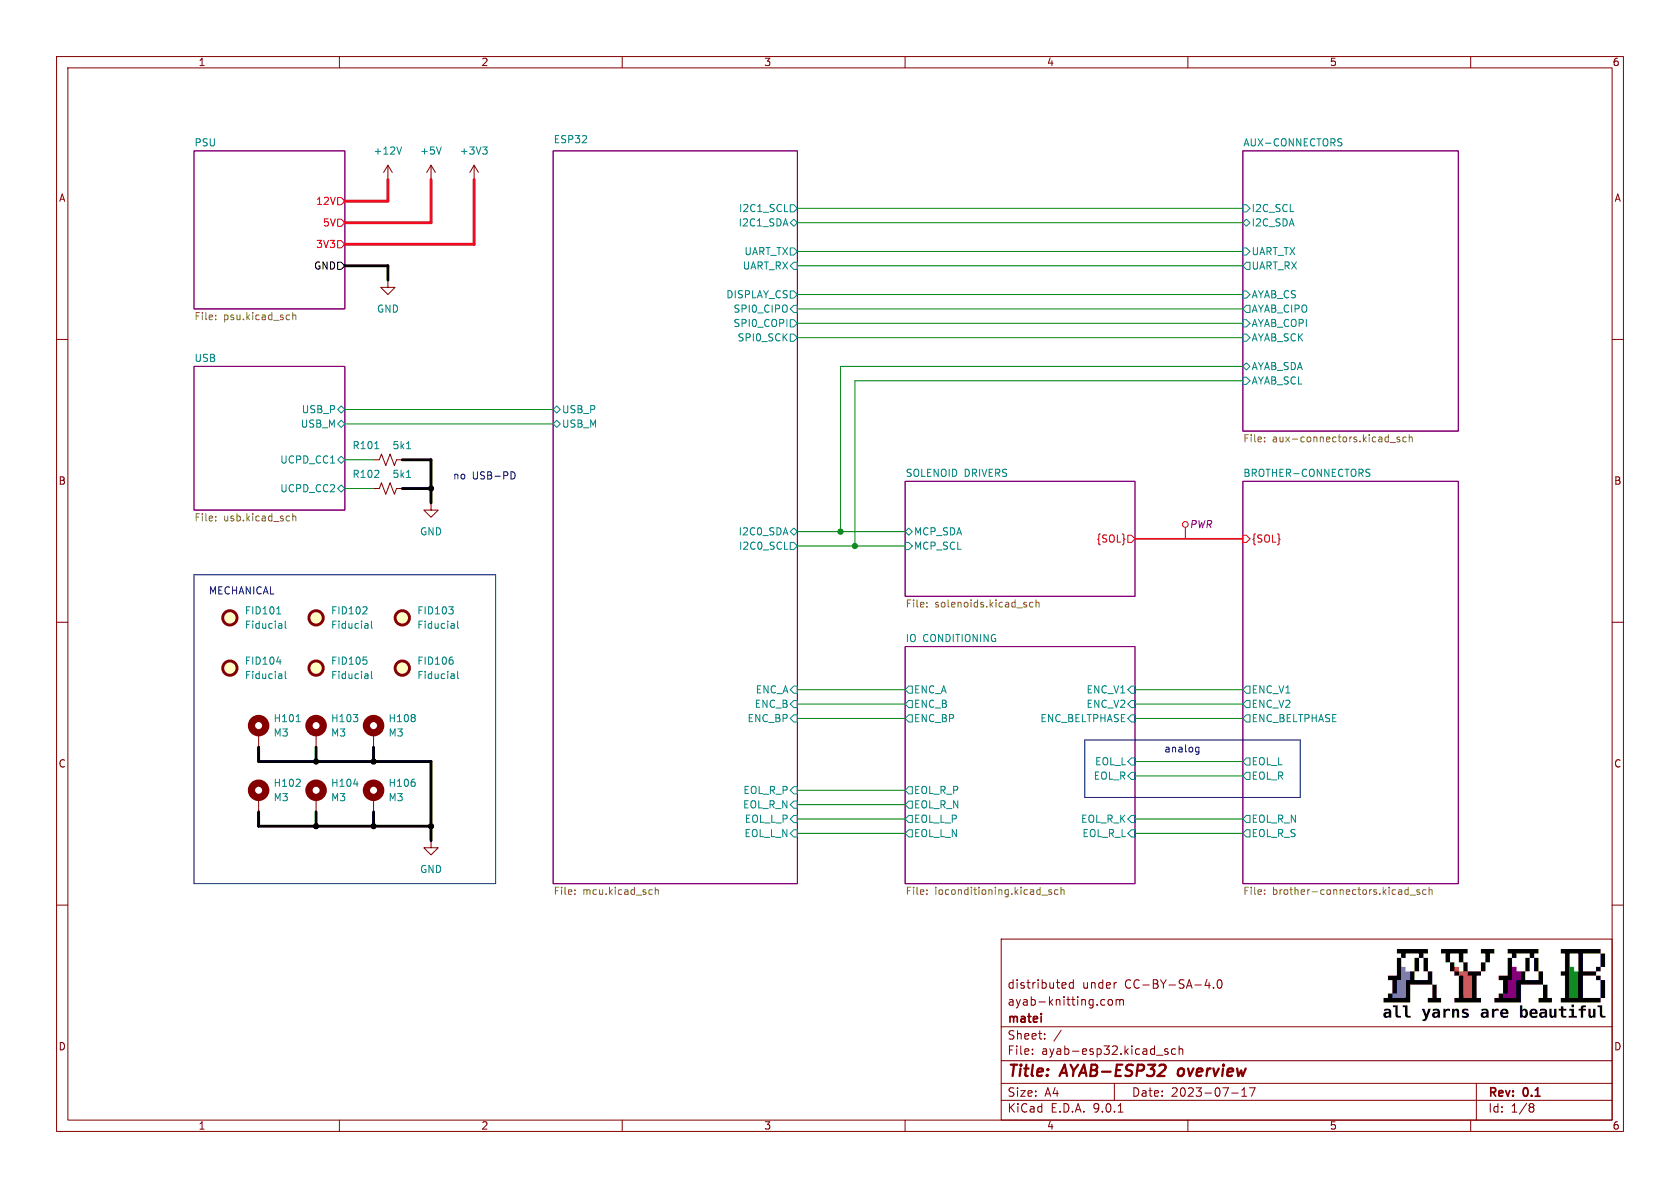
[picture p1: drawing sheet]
(kicad_sch
 (version 20250114)
 (generator "eeschema")
 (generator_version "9.0")
 (paper "A4")
 (title_block
  (title "AYAB-ESP32 overview")
  (date "2023-07-17")
  (rev "0.1")
  (company "matei")
  (comment 1 "ayab-knitting.com")
  (comment 2 "distributed under CC-BY-SA-4.0"))
 (lib_symbols
  (symbol "ayab-lib:Fiducial" (exclude_from_sim no) (in_bom yes) (on_board yes)
   (property "Reference" "FID" (at 0 5.08 0) (effects (font (size 1.27 1.27))))
   (property "Value" "Fiducial" (at 0 3.175 0) (effects (font (size 1.27 1.27))))
   (property "Footprint" "" (at 0 0 0) (effects (font (size 1.27 1.27)) (hide yes)))
   (property "Datasheet" "~" (at 0 0 0) (effects (font (size 1.27 1.27)) (hide yes)))
   (property "Description" "Fiducial Marker" (at 0 0 0) (effects (font (size 1.27 1.27)) (hide yes)))
   (symbol "Fiducial_0_1"
    (circle (center 0 0) (radius 1.27) (stroke (width 0.508) (type default)) (fill (type background))))
   (embedded_fonts no))
  (symbol "ayab-lib:MountingHole_Pad"
   (pin_numbers (hide yes))
   (pin_names
    (offset 1.016) (hide yes)) (exclude_from_sim no) (in_bom yes) (on_board yes)
   (property "Reference" "H" (at 0 6.35 0) (effects (font (size 1.27 1.27))))
   (property "Value" "MountingHole_Pad" (at 0 4.445 0) (effects (font (size 1.27 1.27))))
   (property "Footprint" "" (at 0 0 0) (effects (font (size 1.27 1.27)) (hide yes)))
   (property "Datasheet" "~" (at 0 0 0) (effects (font (size 1.27 1.27)) (hide yes)))
   (property "Description" "Mounting Hole with connection" (at 0 0 0) (effects (font (size 1.27 1.27)) (hide yes)))
   (symbol "MountingHole_Pad_0_1"
    (circle (center 0 1.27) (radius 1.27) (stroke (width 1.27) (type default)) (fill (type none))))
   (symbol "MountingHole_Pad_1_1"
    (pin input line (at 0 -2.54 90) (length 2.54) (name "1" (effects (font (size 1.27 1.27)))) (number "1" (effects (font (size 1.27 1.27))))))
   (embedded_fonts no))
  (symbol "ayab-lib:R_Small_US"
   (pin_numbers (hide yes))
   (pin_names
    (offset 0.254) (hide yes)) (exclude_from_sim no) (in_bom yes) (on_board yes)
   (property "Reference" "R" (at 0.762 0.508 0) (effects (font (size 1.27 1.27)) (justify left)))
   (property "Value" "R_Small_US" (at 0.762 -1.016 0) (effects (font (size 1.27 1.27)) (justify left)))
   (property "Footprint" "" (at 0 0 0) (effects (font (size 1.27 1.27)) (hide yes)))
   (property "Datasheet" "~" (at 0 0 0) (effects (font (size 1.27 1.27)) (hide yes)))
   (property "Description" "Resistor, small US symbol" (at 0 0 0) (effects (font (size 1.27 1.27)) (hide yes)))
   (symbol "R_Small_US_1_1"
    (polyline (pts (xy 0 1.524) (xy 1.016 1.143) (xy 0 0.762) (xy -1.016 0.381) (xy 0 0)) (stroke (width 0) (type default)) (fill (type none)))
    (polyline (pts (xy 0 0) (xy 1.016 -0.381) (xy 0 -0.762) (xy -1.016 -1.143) (xy 0 -1.524)) (stroke (width 0) (type default)) (fill (type none)))
    (pin passive line (at 0 2.54 270) (length 1.016) (name "~" (effects (font (size 1.27 1.27)))) (number "1" (effects (font (size 1.27 1.27)))))
    (pin passive line (at 0 -2.54 90) (length 1.016) (name "~" (effects (font (size 1.27 1.27)))) (number "2" (effects (font (size 1.27 1.27))))))
   (embedded_fonts no))
  (symbol "power:+12V"
   (power)
   (pin_names
    (offset 0)) (exclude_from_sim no) (in_bom yes) (on_board yes)
   (property "Reference" "#PWR" (at 0 -3.81 0) (effects (font (size 1.27 1.27)) (hide yes)))
   (property "Value" "+12V" (at 0 3.556 0) (effects (font (size 1.27 1.27))))
   (property "Footprint" "" (at 0 0 0) (effects (font (size 1.27 1.27)) (hide yes)))
   (property "Datasheet" "" (at 0 0 0) (effects (font (size 1.27 1.27)) (hide yes)))
   (property "Description" "Power symbol creates a global label with name \"+12V\"" (at 0 0 0) (effects (font (size 1.27 1.27)) (hide yes)))
   (symbol "+12V_0_1"
    (polyline (pts (xy -0.762 1.27) (xy 0 2.54)) (stroke (width 0) (type default)) (fill (type none)))
    (polyline (pts (xy 0 2.54) (xy 0.762 1.27)) (stroke (width 0) (type default)) (fill (type none)))
    (polyline (pts (xy 0 0) (xy 0 2.54)) (stroke (width 0) (type default)) (fill (type none))))
   (symbol "+12V_1_1"
    (pin power_in line (at 0 0 90) (length 0) (hide yes) (name "+12V" (effects (font (size 1.27 1.27)))) (number "1" (effects (font (size 1.27 1.27))))))
   (embedded_fonts no))
  (symbol "power:+3V3"
   (power)
   (pin_names
    (offset 0)) (exclude_from_sim no) (in_bom yes) (on_board yes)
   (property "Reference" "#PWR" (at 0 -3.81 0) (effects (font (size 1.27 1.27)) (hide yes)))
   (property "Value" "+3V3" (at 0 3.556 0) (effects (font (size 1.27 1.27))))
   (property "Footprint" "" (at 0 0 0) (effects (font (size 1.27 1.27)) (hide yes)))
   (property "Datasheet" "" (at 0 0 0) (effects (font (size 1.27 1.27)) (hide yes)))
   (property "Description" "Power symbol creates a global label with name \"+3V3\"" (at 0 0 0) (effects (font (size 1.27 1.27)) (hide yes)))
   (symbol "+3V3_0_1"
    (polyline (pts (xy -0.762 1.27) (xy 0 2.54)) (stroke (width 0) (type default)) (fill (type none)))
    (polyline (pts (xy 0 2.54) (xy 0.762 1.27)) (stroke (width 0) (type default)) (fill (type none)))
    (polyline (pts (xy 0 0) (xy 0 2.54)) (stroke (width 0) (type default)) (fill (type none))))
   (symbol "+3V3_1_1"
    (pin power_in line (at 0 0 90) (length 0) (hide yes) (name "+3V3" (effects (font (size 1.27 1.27)))) (number "1" (effects (font (size 1.27 1.27))))))
   (embedded_fonts no))
  (symbol "power:+5V"
   (power)
   (pin_names
    (offset 0)) (exclude_from_sim no) (in_bom yes) (on_board yes)
   (property "Reference" "#PWR" (at 0 -3.81 0) (effects (font (size 1.27 1.27)) (hide yes)))
   (property "Value" "+5V" (at 0 3.556 0) (effects (font (size 1.27 1.27))))
   (property "Footprint" "" (at 0 0 0) (effects (font (size 1.27 1.27)) (hide yes)))
   (property "Datasheet" "" (at 0 0 0) (effects (font (size 1.27 1.27)) (hide yes)))
   (property "Description" "Power symbol creates a global label with name \"+5V\"" (at 0 0 0) (effects (font (size 1.27 1.27)) (hide yes)))
   (symbol "+5V_0_1"
    (polyline (pts (xy -0.762 1.27) (xy 0 2.54)) (stroke (width 0) (type default)) (fill (type none)))
    (polyline (pts (xy 0 2.54) (xy 0.762 1.27)) (stroke (width 0) (type default)) (fill (type none)))
    (polyline (pts (xy 0 0) (xy 0 2.54)) (stroke (width 0) (type default)) (fill (type none))))
   (symbol "+5V_1_1"
    (pin power_in line (at 0 0 90) (length 0) (hide yes) (name "+5V" (effects (font (size 1.27 1.27)))) (number "1" (effects (font (size 1.27 1.27))))))
   (embedded_fonts no))
  (symbol "power:GND"
   (power)
   (pin_names
    (offset 0)) (exclude_from_sim no) (in_bom yes) (on_board yes)
   (property "Reference" "#PWR" (at 0 -6.35 0) (effects (font (size 1.27 1.27)) (hide yes)))
   (property "Value" "GND" (at 0 -3.81 0) (effects (font (size 1.27 1.27))))
   (property "Footprint" "" (at 0 0 0) (effects (font (size 1.27 1.27)) (hide yes)))
   (property "Datasheet" "" (at 0 0 0) (effects (font (size 1.27 1.27)) (hide yes)))
   (property "Description" "Power symbol creates a global label with name \"GND\" , ground" (at 0 0 0) (effects (font (size 1.27 1.27)) (hide yes)))
   (symbol "GND_0_1"
    (polyline (pts (xy 0 0) (xy 0 -1.27) (xy 1.27 -1.27) (xy 0 -2.54) (xy -1.27 -1.27) (xy 0 -1.27)) (stroke (width 0) (type default)) (fill (type none))))
   (symbol "GND_1_1"
    (pin power_in line (at 0 0 270) (length 0) (hide yes) (name "GND" (effects (font (size 1.27 1.27)))) (number "1" (effects (font (size 1.27 1.27))))))
   (embedded_fonts no)))
 (bus_alias "MCU_SOL"
  (members "MCU_SOL_0" "MCU_SOL_1" "MCU_SOL_2" "MCU_SOL_4" "MCU_SOL_5" "MCU_SOL_6"
   "MCU_SOL_7" "MCU_SOL_8" "MCU_SOL_9" "MCU_SOL_A" "MCU_SOL_B" "MCU_SOL_C"
   "MCU_SOL_D" "MCU_SOL_E" "MCU_SOL_F" "MCU_SOL_3"))
 (bus_alias "SOL"
  (members "SOL_0" "SOL_1" "SOL_2" "SOL_3" "SOL_4" "SOL_5" "SOL_6" "SOL_7"
   "SOL_8" "SOL_9" "SOL_A" "SOL_B" "SOL_C" "SOL_D" "SOL_E" "SOL_F"))
 (text "no USB-PD"
  (exclude_from_sim no)
  (at 80.01 85.09 0)
  (effects (font (size 1.27 1.27)) (justify left bottom)))
 (text "MECHANICAL"
  (exclude_from_sim no)
  (at 36.83 105.41 0)
  (effects (font (size 1.27 1.27)) (justify left bottom)))
 (text "analog"
  (exclude_from_sim no)
  (at 205.74 133.35 0)
  (effects (font (size 1.27 1.27)) (justify left bottom)))
 (junction
  (at 76.2 146.05)
  (diameter 0)
  (color 0 0 0 0))
 (junction
  (at 76.2 86.36)
  (diameter 0)
  (color 0 0 0 0))
 (junction
  (at 148.59 93.98)
  (diameter 0)
  (color 0 0 0 0))
 (junction
  (at 55.88 134.62)
  (diameter 0)
  (color 0 0 0 0))
 (junction
  (at 66.04 146.05)
  (diameter 0)
  (color 0 0 0 0))
 (junction
  (at 66.04 134.62)
  (diameter 0)
  (color 0 0 0 0))
 (junction
  (at 55.88 146.05)
  (diameter 0)
  (color 0 0 0 0))
 (junction
  (at 151.13 96.52)
  (diameter 0)
  (color 0 0 0 0))
 (wire
  (pts (xy 140.97 124.46) (xy 160.02 124.46))
  (stroke (width 0) (type default)))
 (wire
  (pts (xy 140.97 46.99) (xy 219.71 46.99))
  (stroke (width 0) (type default)))
 (wire
  (pts (xy 68.58 46.99) (xy 68.58 49.53))
  (stroke (width 0) (type default)))
 (wire
  (pts (xy 200.66 147.32) (xy 219.71 147.32))
  (stroke (width 0) (type default)))
 (wire
  (pts (xy 140.97 44.45) (xy 219.71 44.45))
  (stroke (width 0) (type default)))
 (wire
  (pts (xy 45.72 132.08) (xy 45.72 134.62))
  (stroke (width 0) (type default)))
 (wire
  (pts (xy 60.96 35.56) (xy 68.58 35.56))
  (stroke (width 0) (type default)))
 (wire
  (pts (xy 148.59 93.98) (xy 148.59 64.77))
  (stroke (width 0) (type default)))
 (wire
  (pts (xy 71.12 86.36) (xy 76.2 86.36))
  (stroke (width 0) (type default)))
 (wire
  (pts (xy 60.96 81.28) (xy 66.04 81.28))
  (stroke (width 0) (type default)))
 (wire
  (pts (xy 140.97 57.15) (xy 219.71 57.15))
  (stroke (width 0) (type default)))
 (wire
  (pts (xy 66.04 134.62) (xy 76.2 134.62))
  (stroke (width 0) (type default)))
 (polyline
  (pts (xy 229.87 140.97) (xy 229.87 130.81))
  (stroke (width 0) (type default)))
 (wire
  (pts (xy 60.96 43.18) (xy 83.82 43.18))
  (stroke (width 0) (type default)))
 (wire
  (pts (xy 76.2 134.62) (xy 76.2 146.05))
  (stroke (width 0) (type default)))
 (wire
  (pts (xy 200.66 144.78) (xy 219.71 144.78))
  (stroke (width 0) (type default)))
 (wire
  (pts (xy 60.96 74.93) (xy 97.79 74.93))
  (stroke (width 0) (type default)))
 (wire
  (pts (xy 76.2 146.05) (xy 76.2 148.59))
  (stroke (width 0) (type default)))
 (bus
  (pts (xy 200.66 95.25) (xy 219.71 95.25))
  (stroke (width 0) (type default)))
 (wire
  (pts (xy 83.82 43.18) (xy 83.82 31.75))
  (stroke (width 0) (type default)))
 (wire
  (pts (xy 66.04 143.51) (xy 66.04 146.05))
  (stroke (width 0) (type default)))
 (wire
  (pts (xy 140.97 139.7) (xy 160.02 139.7))
  (stroke (width 0) (type default)))
 (wire
  (pts (xy 55.88 134.62) (xy 66.04 134.62))
  (stroke (width 0) (type default)))
 (wire
  (pts (xy 140.97 127) (xy 160.02 127))
  (stroke (width 0) (type default)))
 (wire
  (pts (xy 60.96 72.39) (xy 97.79 72.39))
  (stroke (width 0) (type default)))
 (wire
  (pts (xy 200.66 137.16) (xy 219.71 137.16))
  (stroke (width 0) (type default)))
 (wire
  (pts (xy 140.97 36.83) (xy 219.71 36.83))
  (stroke (width 0) (type default)))
 (wire
  (pts (xy 151.13 96.52) (xy 160.02 96.52))
  (stroke (width 0) (type default)))
 (wire
  (pts (xy 45.72 146.05) (xy 55.88 146.05))
  (stroke (width 0) (type default)))
 (wire
  (pts (xy 151.13 67.31) (xy 219.71 67.31))
  (stroke (width 0) (type default)))
 (wire
  (pts (xy 60.96 86.36) (xy 66.04 86.36))
  (stroke (width 0) (type default)))
 (wire
  (pts (xy 140.97 142.24) (xy 160.02 142.24))
  (stroke (width 0) (type default)))
 (wire
  (pts (xy 200.66 124.46) (xy 219.71 124.46))
  (stroke (width 0) (type default)))
 (wire
  (pts (xy 140.97 96.52) (xy 151.13 96.52))
  (stroke (width 0) (type default)))
 (wire
  (pts (xy 148.59 64.77) (xy 219.71 64.77))
  (stroke (width 0) (type default)))
 (polyline
  (pts (xy 34.29 156.21) (xy 87.63 156.21))
  (stroke (width 0) (type default)))
 (wire
  (pts (xy 60.96 39.37) (xy 76.2 39.37))
  (stroke (width 0) (type default)))
 (polyline
  (pts (xy 34.29 101.6) (xy 34.29 156.21))
  (stroke (width 0) (type default)))
 (wire
  (pts (xy 148.59 93.98) (xy 160.02 93.98))
  (stroke (width 0) (type default)))
 (wire
  (pts (xy 200.66 121.92) (xy 219.71 121.92))
  (stroke (width 0) (type default)))
 (wire
  (pts (xy 200.66 127) (xy 219.71 127))
  (stroke (width 0) (type default)))
 (wire
  (pts (xy 140.97 93.98) (xy 148.59 93.98))
  (stroke (width 0) (type default)))
 (wire
  (pts (xy 55.88 143.51) (xy 55.88 146.05))
  (stroke (width 0) (type default)))
 (wire
  (pts (xy 76.2 39.37) (xy 76.2 31.75))
  (stroke (width 0) (type default)))
 (wire
  (pts (xy 45.72 134.62) (xy 55.88 134.62))
  (stroke (width 0) (type default)))
 (wire
  (pts (xy 151.13 96.52) (xy 151.13 67.31))
  (stroke (width 0) (type default)))
 (wire
  (pts (xy 60.96 46.99) (xy 68.58 46.99))
  (stroke (width 0) (type default)))
 (wire
  (pts (xy 68.58 35.56) (xy 68.58 31.75))
  (stroke (width 0) (type default)))
 (polyline
  (pts (xy 34.29 101.6) (xy 87.63 101.6))
  (stroke (width 0) (type default)))
 (wire
  (pts (xy 66.04 146.05) (xy 76.2 146.05))
  (stroke (width 0) (type default)))
 (polyline
  (pts (xy 87.63 156.21) (xy 87.63 101.6))
  (stroke (width 0) (type default)))
 (wire
  (pts (xy 45.72 143.51) (xy 45.72 146.05))
  (stroke (width 0) (type default)))
 (wire
  (pts (xy 66.04 132.08) (xy 66.04 134.62))
  (stroke (width 0) (type default)))
 (wire
  (pts (xy 55.88 132.08) (xy 55.88 134.62))
  (stroke (width 0) (type default)))
 (wire
  (pts (xy 76.2 86.36) (xy 76.2 88.9))
  (stroke (width 0) (type default)))
 (polyline
  (pts (xy 191.77 130.81) (xy 229.87 130.81))
  (stroke (width 0) (type default)))
 (wire
  (pts (xy 140.97 59.69) (xy 219.71 59.69))
  (stroke (width 0) (type default)))
 (wire
  (pts (xy 140.97 39.37) (xy 219.71 39.37))
  (stroke (width 0) (type default)))
 (polyline
  (pts (xy 191.77 140.97) (xy 229.87 140.97))
  (stroke (width 0) (type default)))
 (wire
  (pts (xy 140.97 121.92) (xy 160.02 121.92))
  (stroke (width 0) (type default)))
 (polyline
  (pts (xy 191.77 130.81) (xy 191.77 140.97))
  (stroke (width 0) (type default)))
 (wire
  (pts (xy 55.88 146.05) (xy 66.04 146.05))
  (stroke (width 0) (type default)))
 (wire
  (pts (xy 71.12 81.28) (xy 76.2 81.28))
  (stroke (width 0) (type default)))
 (wire
  (pts (xy 76.2 81.28) (xy 76.2 86.36))
  (stroke (width 0) (type default)))
 (wire
  (pts (xy 200.66 134.62) (xy 219.71 134.62))
  (stroke (width 0) (type default)))
 (wire
  (pts (xy 140.97 144.78) (xy 160.02 144.78))
  (stroke (width 0) (type default)))
 (wire
  (pts (xy 140.97 52.07) (xy 219.71 52.07))
  (stroke (width 0) (type default)))
 (wire
  (pts (xy 140.97 54.61) (xy 219.71 54.61))
  (stroke (width 0) (type default)))
 (wire
  (pts (xy 140.97 147.32) (xy 160.02 147.32))
  (stroke (width 0) (type default)))
 (image
  (at 264.16 173.99)
  (scale 0.451702)
  (data))
 (netclass_flag ""
  (length 2.54)
  (shape round)
  (at 209.55 95.25 0)
  (fields_autoplaced yes)
  (effects (font (size 1.27 1.27)) (justify left bottom))
  (property "Netclass" "PWR" (at 210.2485 92.71 0) (effects (font (size 1.27 1.27)
    (italic yes)) (justify left))))
 (symbol
  (lib_id "ayab-lib:Fiducial")
  (at 40.64 109.22 0)
  (unit 1)
  (exclude_from_sim no)
  (in_bom no)
  (on_board yes)
  (dnp no)
  (fields_autoplaced yes)
  (property "Reference" "FID101" (at 43.18 107.95 0) (effects (font (size 1.27 1.27)) (justify left)))
  (property "Value" "Fiducial" (at 43.18 110.49 0) (effects (font (size 1.27 1.27)) (justify left)))
  (property "Footprint" "Fiducial:Fiducial_1mm_Mask2mm" (at 40.64 109.22 0) (effects (font (size 1.27 1.27)) (hide yes)))
  (property "Datasheet" "~" (at 40.64 109.22 0) (effects (font (size 1.27 1.27)) (hide yes)))
  (property "Description" "" (at 40.64 109.22 0) (effects (font (size 1.27 1.27))))
  (property "LCSC ID" "" (at 40.64 109.22 0) (effects (font (size 1.27 1.27)) (hide yes)))
  (property "Voltage rating" "" (at 40.64 109.22 0) (effects (font (size 1.27 1.27)) (hide yes)))
  (property "Package" "" (at 40.64 109.22 0) (effects (font (size 1.27 1.27)) (hide yes)))
  (property "OEM PN" "" (at 40.64 109.22 0) (effects (font (size 1.27 1.27)) (hide yes)))
  (property "OEM" "" (at 40.64 109.22 0) (effects (font (size 1.27 1.27)) (hide yes))))
 (symbol
  (lib_id "ayab-lib:Fiducial")
  (at 71.12 118.11 0)
  (unit 1)
  (exclude_from_sim no)
  (in_bom no)
  (on_board yes)
  (dnp no)
  (fields_autoplaced yes)
  (property "Reference" "FID106" (at 73.66 116.84 0) (effects (font (size 1.27 1.27)) (justify left)))
  (property "Value" "Fiducial" (at 73.66 119.38 0) (effects (font (size 1.27 1.27)) (justify left)))
  (property "Footprint" "Fiducial:Fiducial_1mm_Mask2mm" (at 71.12 118.11 0) (effects (font (size 1.27 1.27)) (hide yes)))
  (property "Datasheet" "~" (at 71.12 118.11 0) (effects (font (size 1.27 1.27)) (hide yes)))
  (property "Description" "" (at 71.12 118.11 0) (effects (font (size 1.27 1.27))))
  (property "LCSC ID" "" (at 71.12 118.11 0) (effects (font (size 1.27 1.27)) (hide yes)))
  (property "Voltage rating" "" (at 71.12 118.11 0) (effects (font (size 1.27 1.27)) (hide yes)))
  (property "Package" "" (at 71.12 118.11 0) (effects (font (size 1.27 1.27)) (hide yes)))
  (property "OEM PN" "" (at 71.12 118.11 0) (effects (font (size 1.27 1.27)) (hide yes)))
  (property "OEM" "" (at 71.12 118.11 0) (effects (font (size 1.27 1.27)) (hide yes))))
 (symbol
  (lib_id "ayab-lib:R_Small_US")
  (at 68.58 81.28 90)
  (unit 1)
  (exclude_from_sim no)
  (in_bom yes)
  (on_board yes)
  (dnp no)
  (property "Reference" "R101" (at 64.77 78.74 90) (effects (font (size 1.27 1.27))))
  (property "Value" "5k1" (at 71.12 78.74 90) (effects (font (size 1.27 1.27))))
  (property "Footprint" "Resistor_SMD:R_0603_1608Metric" (at 68.58 81.28 0) (effects (font (size 1.27 1.27)) (hide yes)))
  (property "Datasheet" "~" (at 68.58 81.28 0) (effects (font (size 1.27 1.27)) (hide yes)))
  (property "Description" "" (at 68.58 81.28 0) (effects (font (size 1.27 1.27))))
  (property "LCSC ID" "C23186" (at 68.58 81.28 0) (effects (font (size 1.27 1.27)) (hide yes)))
  (property "Voltage rating" "" (at 68.58 81.28 0) (effects (font (size 1.27 1.27)) (hide yes)))
  (property "Package" "0603" (at 68.58 81.28 0) (effects (font (size 1.27 1.27)) (hide yes)))
  (property "OEM PN" "0603WAF5101T5E" (at 68.58 81.28 0) (effects (font (size 1.27 1.27)) (hide yes)))
  (property "OEM" "UNI-ROYAL(Uniroyal Elec)" (at 68.58 81.28 0) (effects (font (size 1.27 1.27)) (hide yes)))
  (pin "1")
  (pin "2"))
 (symbol
  (lib_id "power:+3V3")
  (at 83.82 31.75 0)
  (unit 1)
  (exclude_from_sim no)
  (in_bom yes)
  (on_board yes)
  (dnp no)
  (fields_autoplaced yes)
  (property "Reference" "#PWR0106" (at 83.82 35.56 0) (effects (font (size 1.27 1.27)) (hide yes)))
  (property "Value" "+3V3" (at 83.82 26.67 0) (effects (font (size 1.27 1.27))))
  (property "Footprint" "" (at 83.82 31.75 0) (effects (font (size 1.27 1.27)) (hide yes)))
  (property "Datasheet" "" (at 83.82 31.75 0) (effects (font (size 1.27 1.27)) (hide yes)))
  (property "Description" "" (at 83.82 31.75 0) (effects (font (size 1.27 1.27))))
  (pin "1"))
 (symbol
  (lib_id "ayab-lib:Fiducial")
  (at 55.88 109.22 0)
  (unit 1)
  (exclude_from_sim no)
  (in_bom no)
  (on_board yes)
  (dnp no)
  (fields_autoplaced yes)
  (property "Reference" "FID102" (at 58.42 107.95 0) (effects (font (size 1.27 1.27)) (justify left)))
  (property "Value" "Fiducial" (at 58.42 110.49 0) (effects (font (size 1.27 1.27)) (justify left)))
  (property "Footprint" "Fiducial:Fiducial_1mm_Mask2mm" (at 55.88 109.22 0) (effects (font (size 1.27 1.27)) (hide yes)))
  (property "Datasheet" "~" (at 55.88 109.22 0) (effects (font (size 1.27 1.27)) (hide yes)))
  (property "Description" "" (at 55.88 109.22 0) (effects (font (size 1.27 1.27))))
  (property "LCSC ID" "" (at 55.88 109.22 0) (effects (font (size 1.27 1.27)) (hide yes)))
  (property "Voltage rating" "" (at 55.88 109.22 0) (effects (font (size 1.27 1.27)) (hide yes)))
  (property "Package" "" (at 55.88 109.22 0) (effects (font (size 1.27 1.27)) (hide yes)))
  (property "OEM PN" "" (at 55.88 109.22 0) (effects (font (size 1.27 1.27)) (hide yes)))
  (property "OEM" "" (at 55.88 109.22 0) (effects (font (size 1.27 1.27)) (hide yes))))
 (symbol
  (lib_id "ayab-lib:Fiducial")
  (at 40.64 118.11 0)
  (unit 1)
  (exclude_from_sim no)
  (in_bom no)
  (on_board yes)
  (dnp no)
  (fields_autoplaced yes)
  (property "Reference" "FID104" (at 43.18 116.84 0) (effects (font (size 1.27 1.27)) (justify left)))
  (property "Value" "Fiducial" (at 43.18 119.38 0) (effects (font (size 1.27 1.27)) (justify left)))
  (property "Footprint" "Fiducial:Fiducial_1mm_Mask2mm" (at 40.64 118.11 0) (effects (font (size 1.27 1.27)) (hide yes)))
  (property "Datasheet" "~" (at 40.64 118.11 0) (effects (font (size 1.27 1.27)) (hide yes)))
  (property "Description" "" (at 40.64 118.11 0) (effects (font (size 1.27 1.27))))
  (property "LCSC ID" "" (at 40.64 118.11 0) (effects (font (size 1.27 1.27)) (hide yes)))
  (property "Voltage rating" "" (at 40.64 118.11 0) (effects (font (size 1.27 1.27)) (hide yes)))
  (property "Package" "" (at 40.64 118.11 0) (effects (font (size 1.27 1.27)) (hide yes)))
  (property "OEM PN" "" (at 40.64 118.11 0) (effects (font (size 1.27 1.27)) (hide yes)))
  (property "OEM" "" (at 40.64 118.11 0) (effects (font (size 1.27 1.27)) (hide yes))))
 (symbol
  (lib_id "ayab-lib:MountingHole_Pad")
  (at 45.72 129.54 0)
  (unit 1)
  (exclude_from_sim no)
  (in_bom no)
  (on_board yes)
  (dnp no)
  (fields_autoplaced yes)
  (property "Reference" "H101" (at 48.26 127 0) (effects (font (size 1.27 1.27)) (justify left)))
  (property "Value" "M3" (at 48.26 129.54 0) (effects (font (size 1.27 1.27)) (justify left)))
  (property "Footprint" "MountingHole:MountingHole_2.2mm_M2_DIN965_Pad" (at 45.72 129.54 0) (effects (font (size 1.27 1.27)) (hide yes)))
  (property "Datasheet" "~" (at 45.72 129.54 0) (effects (font (size 1.27 1.27)) (hide yes)))
  (property "Description" "" (at 45.72 129.54 0) (effects (font (size 1.27 1.27))))
  (property "LCSC ID" "" (at 45.72 129.54 0) (effects (font (size 1.27 1.27)) (hide yes)))
  (property "Voltage rating" "" (at 45.72 129.54 0) (effects (font (size 1.27 1.27)) (hide yes)))
  (property "Package" "" (at 45.72 129.54 0) (effects (font (size 1.27 1.27)) (hide yes)))
  (property "OEM PN" "" (at 45.72 129.54 0) (effects (font (size 1.27 1.27)) (hide yes)))
  (property "OEM" "" (at 45.72 129.54 0) (effects (font (size 1.27 1.27)) (hide yes)))
  (pin "1"))
 (symbol
  (lib_id "power:GND")
  (at 76.2 88.9 0)
  (unit 1)
  (exclude_from_sim no)
  (in_bom yes)
  (on_board yes)
  (dnp no)
  (fields_autoplaced yes)
  (property "Reference" "#PWR0104" (at 76.2 95.25 0) (effects (font (size 1.27 1.27)) (hide yes)))
  (property "Value" "GND" (at 76.2 93.98 0) (effects (font (size 1.27 1.27))))
  (property "Footprint" "" (at 76.2 88.9 0) (effects (font (size 1.27 1.27)) (hide yes)))
  (property "Datasheet" "" (at 76.2 88.9 0) (effects (font (size 1.27 1.27)) (hide yes)))
  (property "Description" "" (at 76.2 88.9 0) (effects (font (size 1.27 1.27))))
  (pin "1"))
 (symbol
  (lib_id "ayab-lib:MountingHole_Pad")
  (at 55.88 129.54 0)
  (unit 1)
  (exclude_from_sim no)
  (in_bom no)
  (on_board yes)
  (dnp no)
  (fields_autoplaced yes)
  (property "Reference" "H103" (at 58.42 127 0) (effects (font (size 1.27 1.27)) (justify left)))
  (property "Value" "M3" (at 58.42 129.54 0) (effects (font (size 1.27 1.27)) (justify left)))
  (property "Footprint" "MountingHole:MountingHole_2.2mm_M2_DIN965_Pad" (at 55.88 129.54 0) (effects (font (size 1.27 1.27)) (hide yes)))
  (property "Datasheet" "~" (at 55.88 129.54 0) (effects (font (size 1.27 1.27)) (hide yes)))
  (property "Description" "" (at 55.88 129.54 0) (effects (font (size 1.27 1.27))))
  (property "LCSC ID" "" (at 55.88 129.54 0) (effects (font (size 1.27 1.27)) (hide yes)))
  (property "Voltage rating" "" (at 55.88 129.54 0) (effects (font (size 1.27 1.27)) (hide yes)))
  (property "Package" "" (at 55.88 129.54 0) (effects (font (size 1.27 1.27)) (hide yes)))
  (property "OEM PN" "" (at 55.88 129.54 0) (effects (font (size 1.27 1.27)) (hide yes)))
  (property "OEM" "" (at 55.88 129.54 0) (effects (font (size 1.27 1.27)) (hide yes)))
  (pin "1"))
 (symbol
  (lib_id "ayab-lib:MountingHole_Pad")
  (at 66.04 140.97 0)
  (unit 1)
  (exclude_from_sim no)
  (in_bom no)
  (on_board yes)
  (dnp no)
  (fields_autoplaced yes)
  (property "Reference" "H106" (at 68.58 138.43 0) (effects (font (size 1.27 1.27)) (justify left)))
  (property "Value" "M3" (at 68.58 140.97 0) (effects (font (size 1.27 1.27)) (justify left)))
  (property "Footprint" "MountingHole:MountingHole_2.2mm_M2_DIN965_Pad" (at 66.04 140.97 0) (effects (font (size 1.27 1.27)) (hide yes)))
  (property "Datasheet" "~" (at 66.04 140.97 0) (effects (font (size 1.27 1.27)) (hide yes)))
  (property "Description" "" (at 66.04 140.97 0) (effects (font (size 1.27 1.27))))
  (property "LCSC ID" "" (at 66.04 140.97 0) (effects (font (size 1.27 1.27)) (hide yes)))
  (property "Voltage rating" "" (at 66.04 140.97 0) (effects (font (size 1.27 1.27)) (hide yes)))
  (property "Package" "" (at 66.04 140.97 0) (effects (font (size 1.27 1.27)) (hide yes)))
  (property "OEM PN" "" (at 66.04 140.97 0) (effects (font (size 1.27 1.27)) (hide yes)))
  (property "OEM" "" (at 66.04 140.97 0) (effects (font (size 1.27 1.27)) (hide yes)))
  (pin "1"))
 (symbol
  (lib_id "ayab-lib:Fiducial")
  (at 55.88 118.11 0)
  (unit 1)
  (exclude_from_sim no)
  (in_bom no)
  (on_board yes)
  (dnp no)
  (fields_autoplaced yes)
  (property "Reference" "FID105" (at 58.42 116.84 0) (effects (font (size 1.27 1.27)) (justify left)))
  (property "Value" "Fiducial" (at 58.42 119.38 0) (effects (font (size 1.27 1.27)) (justify left)))
  (property "Footprint" "Fiducial:Fiducial_1mm_Mask2mm" (at 55.88 118.11 0) (effects (font (size 1.27 1.27)) (hide yes)))
  (property "Datasheet" "~" (at 55.88 118.11 0) (effects (font (size 1.27 1.27)) (hide yes)))
  (property "Description" "" (at 55.88 118.11 0) (effects (font (size 1.27 1.27))))
  (property "LCSC ID" "" (at 55.88 118.11 0) (effects (font (size 1.27 1.27)) (hide yes)))
  (property "Voltage rating" "" (at 55.88 118.11 0) (effects (font (size 1.27 1.27)) (hide yes)))
  (property "Package" "" (at 55.88 118.11 0) (effects (font (size 1.27 1.27)) (hide yes)))
  (property "OEM PN" "" (at 55.88 118.11 0) (effects (font (size 1.27 1.27)) (hide yes)))
  (property "OEM" "" (at 55.88 118.11 0) (effects (font (size 1.27 1.27)) (hide yes))))
 (symbol
  (lib_id "ayab-lib:Fiducial")
  (at 71.12 109.22 0)
  (unit 1)
  (exclude_from_sim no)
  (in_bom no)
  (on_board yes)
  (dnp no)
  (fields_autoplaced yes)
  (property "Reference" "FID103" (at 73.66 107.95 0) (effects (font (size 1.27 1.27)) (justify left)))
  (property "Value" "Fiducial" (at 73.66 110.49 0) (effects (font (size 1.27 1.27)) (justify left)))
  (property "Footprint" "Fiducial:Fiducial_1mm_Mask2mm" (at 71.12 109.22 0) (effects (font (size 1.27 1.27)) (hide yes)))
  (property "Datasheet" "~" (at 71.12 109.22 0) (effects (font (size 1.27 1.27)) (hide yes)))
  (property "Description" "" (at 71.12 109.22 0) (effects (font (size 1.27 1.27))))
  (property "LCSC ID" "" (at 71.12 109.22 0) (effects (font (size 1.27 1.27)) (hide yes)))
  (property "Voltage rating" "" (at 71.12 109.22 0) (effects (font (size 1.27 1.27)) (hide yes)))
  (property "Package" "" (at 71.12 109.22 0) (effects (font (size 1.27 1.27)) (hide yes)))
  (property "OEM PN" "" (at 71.12 109.22 0) (effects (font (size 1.27 1.27)) (hide yes)))
  (property "OEM" "" (at 71.12 109.22 0) (effects (font (size 1.27 1.27)) (hide yes))))
 (symbol
  (lib_id "ayab-lib:R_Small_US")
  (at 68.58 86.36 90)
  (unit 1)
  (exclude_from_sim no)
  (in_bom yes)
  (on_board yes)
  (dnp no)
  (property "Reference" "R102" (at 64.77 83.82 90) (effects (font (size 1.27 1.27))))
  (property "Value" "5k1" (at 71.12 83.82 90) (effects (font (size 1.27 1.27))))
  (property "Footprint" "Resistor_SMD:R_0603_1608Metric" (at 68.58 86.36 0) (effects (font (size 1.27 1.27)) (hide yes)))
  (property "Datasheet" "~" (at 68.58 86.36 0) (effects (font (size 1.27 1.27)) (hide yes)))
  (property "Description" "" (at 68.58 86.36 0) (effects (font (size 1.27 1.27))))
  (property "LCSC ID" "C23186" (at 68.58 86.36 0) (effects (font (size 1.27 1.27)) (hide yes)))
  (property "Voltage rating" "" (at 68.58 86.36 0) (effects (font (size 1.27 1.27)) (hide yes)))
  (property "Package" "0603" (at 68.58 86.36 0) (effects (font (size 1.27 1.27)) (hide yes)))
  (property "OEM PN" "0603WAF5101T5E" (at 68.58 86.36 0) (effects (font (size 1.27 1.27)) (hide yes)))
  (property "OEM" "UNI-ROYAL(Uniroyal Elec)" (at 68.58 86.36 0) (effects (font (size 1.27 1.27)) (hide yes)))
  (pin "1")
  (pin "2"))
 (symbol
  (lib_id "power:+12V")
  (at 68.58 31.75 0)
  (unit 1)
  (exclude_from_sim no)
  (in_bom yes)
  (on_board yes)
  (dnp no)
  (fields_autoplaced yes)
  (property "Reference" "#PWR0101" (at 68.58 35.56 0) (effects (font (size 1.27 1.27)) (hide yes)))
  (property "Value" "+12V" (at 68.58 26.67 0) (effects (font (size 1.27 1.27))))
  (property "Footprint" "" (at 68.58 31.75 0) (effects (font (size 1.27 1.27)) (hide yes)))
  (property "Datasheet" "" (at 68.58 31.75 0) (effects (font (size 1.27 1.27)) (hide yes)))
  (property "Description" "" (at 68.58 31.75 0) (effects (font (size 1.27 1.27))))
  (pin "1"))
 (symbol
  (lib_id "power:+5V")
  (at 76.2 31.75 0)
  (unit 1)
  (exclude_from_sim no)
  (in_bom yes)
  (on_board yes)
  (dnp no)
  (fields_autoplaced yes)
  (property "Reference" "#PWR0103" (at 76.2 35.56 0) (effects (font (size 1.27 1.27)) (hide yes)))
  (property "Value" "+5V" (at 76.2 26.67 0) (effects (font (size 1.27 1.27))))
  (property "Footprint" "" (at 76.2 31.75 0) (effects (font (size 1.27 1.27)) (hide yes)))
  (property "Datasheet" "" (at 76.2 31.75 0) (effects (font (size 1.27 1.27)) (hide yes)))
  (property "Description" "" (at 76.2 31.75 0) (effects (font (size 1.27 1.27))))
  (pin "1"))
 (symbol
  (lib_id "ayab-lib:MountingHole_Pad")
  (at 66.04 129.54 0)
  (unit 1)
  (exclude_from_sim no)
  (in_bom no)
  (on_board yes)
  (dnp no)
  (fields_autoplaced yes)
  (property "Reference" "H108" (at 68.58 127 0) (effects (font (size 1.27 1.27)) (justify left)))
  (property "Value" "M3" (at 68.58 129.54 0) (effects (font (size 1.27 1.27)) (justify left)))
  (property "Footprint" "MountingHole:MountingHole_2.2mm_M2_DIN965_Pad" (at 66.04 129.54 0) (effects (font (size 1.27 1.27)) (hide yes)))
  (property "Datasheet" "~" (at 66.04 129.54 0) (effects (font (size 1.27 1.27)) (hide yes)))
  (property "Description" "" (at 66.04 129.54 0) (effects (font (size 1.27 1.27))))
  (property "LCSC ID" "" (at 66.04 129.54 0) (effects (font (size 1.27 1.27)) (hide yes)))
  (property "Voltage rating" "" (at 66.04 129.54 0) (effects (font (size 1.27 1.27)) (hide yes)))
  (property "Package" "" (at 66.04 129.54 0) (effects (font (size 1.27 1.27)) (hide yes)))
  (property "OEM PN" "" (at 66.04 129.54 0) (effects (font (size 1.27 1.27)) (hide yes)))
  (property "OEM" "" (at 66.04 129.54 0) (effects (font (size 1.27 1.27)) (hide yes)))
  (pin "1"))
 (symbol
  (lib_id "ayab-lib:MountingHole_Pad")
  (at 55.88 140.97 0)
  (unit 1)
  (exclude_from_sim no)
  (in_bom no)
  (on_board yes)
  (dnp no)
  (fields_autoplaced yes)
  (property "Reference" "H104" (at 58.42 138.43 0) (effects (font (size 1.27 1.27)) (justify left)))
  (property "Value" "M3" (at 58.42 140.97 0) (effects (font (size 1.27 1.27)) (justify left)))
  (property "Footprint" "MountingHole:MountingHole_2.2mm_M2_DIN965_Pad" (at 55.88 140.97 0) (effects (font (size 1.27 1.27)) (hide yes)))
  (property "Datasheet" "~" (at 55.88 140.97 0) (effects (font (size 1.27 1.27)) (hide yes)))
  (property "Description" "" (at 55.88 140.97 0) (effects (font (size 1.27 1.27))))
  (property "LCSC ID" "" (at 55.88 140.97 0) (effects (font (size 1.27 1.27)) (hide yes)))
  (property "Voltage rating" "" (at 55.88 140.97 0) (effects (font (size 1.27 1.27)) (hide yes)))
  (property "Package" "" (at 55.88 140.97 0) (effects (font (size 1.27 1.27)) (hide yes)))
  (property "OEM PN" "" (at 55.88 140.97 0) (effects (font (size 1.27 1.27)) (hide yes)))
  (property "OEM" "" (at 55.88 140.97 0) (effects (font (size 1.27 1.27)) (hide yes)))
  (pin "1"))
 (symbol
  (lib_id "ayab-lib:MountingHole_Pad")
  (at 45.72 140.97 0)
  (unit 1)
  (exclude_from_sim no)
  (in_bom no)
  (on_board yes)
  (dnp no)
  (fields_autoplaced yes)
  (property "Reference" "H102" (at 48.26 138.43 0) (effects (font (size 1.27 1.27)) (justify left)))
  (property "Value" "M3" (at 48.26 140.97 0) (effects (font (size 1.27 1.27)) (justify left)))
  (property "Footprint" "MountingHole:MountingHole_2.2mm_M2_DIN965_Pad" (at 45.72 140.97 0) (effects (font (size 1.27 1.27)) (hide yes)))
  (property "Datasheet" "~" (at 45.72 140.97 0) (effects (font (size 1.27 1.27)) (hide yes)))
  (property "Description" "" (at 45.72 140.97 0) (effects (font (size 1.27 1.27))))
  (property "LCSC ID" "" (at 45.72 140.97 0) (effects (font (size 1.27 1.27)) (hide yes)))
  (property "Voltage rating" "" (at 45.72 140.97 0) (effects (font (size 1.27 1.27)) (hide yes)))
  (property "Package" "" (at 45.72 140.97 0) (effects (font (size 1.27 1.27)) (hide yes)))
  (property "OEM PN" "" (at 45.72 140.97 0) (effects (font (size 1.27 1.27)) (hide yes)))
  (property "OEM" "" (at 45.72 140.97 0) (effects (font (size 1.27 1.27)) (hide yes)))
  (pin "1"))
 (symbol
  (lib_id "power:GND")
  (at 68.58 49.53 0)
  (unit 1)
  (exclude_from_sim no)
  (in_bom yes)
  (on_board yes)
  (dnp no)
  (fields_autoplaced yes)
  (property "Reference" "#PWR0102" (at 68.58 55.88 0) (effects (font (size 1.27 1.27)) (hide yes)))
  (property "Value" "GND" (at 68.58 54.61 0) (effects (font (size 1.27 1.27))))
  (property "Footprint" "" (at 68.58 49.53 0) (effects (font (size 1.27 1.27)) (hide yes)))
  (property "Datasheet" "" (at 68.58 49.53 0) (effects (font (size 1.27 1.27)) (hide yes)))
  (property "Description" "" (at 68.58 49.53 0) (effects (font (size 1.27 1.27))))
  (pin "1"))
 (symbol
  (lib_id "power:GND")
  (at 76.2 148.59 0)
  (unit 1)
  (exclude_from_sim no)
  (in_bom yes)
  (on_board yes)
  (dnp no)
  (fields_autoplaced yes)
  (property "Reference" "#PWR0105" (at 76.2 154.94 0) (effects (font (size 1.27 1.27)) (hide yes)))
  (property "Value" "GND" (at 76.2 153.67 0) (effects (font (size 1.27 1.27))))
  (property "Footprint" "" (at 76.2 148.59 0) (effects (font (size 1.27 1.27)) (hide yes)))
  (property "Datasheet" "" (at 76.2 148.59 0) (effects (font (size 1.27 1.27)) (hide yes)))
  (property "Description" "" (at 76.2 148.59 0) (effects (font (size 1.27 1.27))))
  (pin "1"))
 (sheet
  (at 34.29 26.67)
  (size 26.67 27.94)
  (exclude_from_sim no)
  (in_bom yes)
  (on_board yes)
  (dnp no)
  (fields_autoplaced yes)
  (stroke (width 0.1524) (type solid))
  (fill (color 0 0 0 0.0000))
  (property "Sheetname" "PSU" (at 34.29 25.9584 0) (effects (font (size 1.27 1.27)) (justify left bottom)))
  (property "Sheetfile" "psu.kicad_sch" (at 34.29 55.1946 0) (effects (font (size 1.27 1.27)) (justify left top)))
  (pin "12V" output (at 60.96 35.56 0) (effects (font (size 1.27 1.27)) (justify right)))
  (pin "3V3" output (at 60.96 43.18 0) (effects (font (size 1.27 1.27)) (justify right)))
  (pin "5V" output (at 60.96 39.37 0) (effects (font (size 1.27 1.27)) (justify right)))
  (pin "GND" output (at 60.96 46.99 0) (effects (font (size 1.27 1.27)) (justify right))))
 (sheet
  (at 160.02 85.09)
  (size 40.64 20.32)
  (exclude_from_sim no)
  (in_bom yes)
  (on_board yes)
  (dnp no)
  (fields_autoplaced yes)
  (stroke (width 0.1524) (type solid))
  (fill (color 0 0 0 0.0000))
  (property "Sheetname" "SOLENOID DRIVERS" (at 160.02 84.3784 0) (effects (font (size 1.27 1.27)) (justify left bottom)))
  (property "Sheetfile" "solenoids.kicad_sch" (at 160.02 105.9946 0) (effects (font (size 1.27 1.27)) (justify left top)))
  (pin "{SOL}" output (at 200.66 95.25 0) (effects (font (size 1.27 1.27)) (justify right)))
  (pin "MCP_SDA" bidirectional (at 160.02 93.98 180) (effects (font (size 1.27 1.27)) (justify left)))
  (pin "MCP_SCL" input (at 160.02 96.52 180) (effects (font (size 1.27 1.27)) (justify left))))
 (sheet
  (at 34.29 64.77)
  (size 26.67 25.4)
  (exclude_from_sim no)
  (in_bom yes)
  (on_board yes)
  (dnp no)
  (fields_autoplaced yes)
  (stroke (width 0.1524) (type solid))
  (fill (color 0 0 0 0.0000))
  (property "Sheetname" "USB" (at 34.29 64.0584 0) (effects (font (size 1.27 1.27)) (justify left bottom)))
  (property "Sheetfile" "usb.kicad_sch" (at 34.29 90.7546 0) (effects (font (size 1.27 1.27)) (justify left top)))
  (pin "USB_M" bidirectional (at 60.96 74.93 0) (effects (font (size 1.27 1.27)) (justify right)))
  (pin "UCPD_CC2" bidirectional (at 60.96 86.36 0) (effects (font (size 1.27 1.27)) (justify right)))
  (pin "UCPD_CC1" bidirectional (at 60.96 81.28 0) (effects (font (size 1.27 1.27)) (justify right)))
  (pin "USB_P" bidirectional (at 60.96 72.39 0) (effects (font (size 1.27 1.27)) (justify right))))
 (sheet
  (at 219.71 85.09)
  (size 38.1 71.12)
  (exclude_from_sim no)
  (in_bom yes)
  (on_board yes)
  (dnp no)
  (fields_autoplaced yes)
  (stroke (width 0.1524) (type solid))
  (fill (color 0 0 0 0.0000))
  (property "Sheetname" "BROTHER-CONNECTORS" (at 219.71 84.3784 0) (effects (font (size 1.27 1.27)) (justify left bottom)))
  (property "Sheetfile" "brother-connectors.kicad_sch" (at 219.71 156.7946 0) (effects (font (size 1.27 1.27)) (justify left top)))
  (pin "{SOL}" input (at 219.71 95.25 180) (effects (font (size 1.27 1.27)) (justify left)))
  (pin "ENC_V2" output (at 219.71 124.46 180) (effects (font (size 1.27 1.27)) (justify left)))
  (pin "ENC_BELTPHASE" output (at 219.71 127 180) (effects (font (size 1.27 1.27)) (justify left)))
  (pin "ENC_V1" output (at 219.71 121.92 180) (effects (font (size 1.27 1.27)) (justify left)))
  (pin "EOL_R_N" output (at 219.71 144.78 180) (effects (font (size 1.27 1.27)) (justify left)))
  (pin "EOL_R_S" output (at 219.71 147.32 180) (effects (font (size 1.27 1.27)) (justify left)))
  (pin "EOL_L" output (at 219.71 134.62 180) (effects (font (size 1.27 1.27)) (justify left)))
  (pin "EOL_R" output (at 219.71 137.16 180) (effects (font (size 1.27 1.27)) (justify left))))
 (sheet
  (at 160.02 114.3)
  (size 40.64 41.91)
  (exclude_from_sim no)
  (in_bom yes)
  (on_board yes)
  (dnp no)
  (fields_autoplaced yes)
  (stroke (width 0.1524) (type solid))
  (fill (color 0 0 0 0.0000))
  (property "Sheetname" "IO CONDITIONING" (at 160.02 113.5884 0) (effects (font (size 1.27 1.27)) (justify left bottom)))
  (property "Sheetfile" "ioconditioning.kicad_sch" (at 160.02 156.7946 0) (effects (font (size 1.27 1.27)) (justify left top)))
  (pin "ENC_B" output (at 160.02 124.46 180) (effects (font (size 1.27 1.27)) (justify left)))
  (pin "ENC_A" output (at 160.02 121.92 180) (effects (font (size 1.27 1.27)) (justify left)))
  (pin "ENC_BP" output (at 160.02 127 180) (effects (font (size 1.27 1.27)) (justify left)))
  (pin "ENC_V2" input (at 200.66 124.46 0) (effects (font (size 1.27 1.27)) (justify right)))
  (pin "ENC_BELTPHASE" input (at 200.66 127 0) (effects (font (size 1.27 1.27)) (justify right)))
  (pin "ENC_V1" input (at 200.66 121.92 0) (effects (font (size 1.27 1.27)) (justify right)))
  (pin "EOL_L" input (at 200.66 134.62 0) (effects (font (size 1.27 1.27)) (justify right)))
  (pin "EOL_R" input (at 200.66 137.16 0) (effects (font (size 1.27 1.27)) (justify right)))
  (pin "EOL_R_K" input (at 200.66 144.78 0) (effects (font (size 1.27 1.27)) (justify right)))
  (pin "EOL_R_L" input (at 200.66 147.32 0) (effects (font (size 1.27 1.27)) (justify right)))
  (pin "EOL_L_N" output (at 160.02 147.32 180) (effects (font (size 1.27 1.27)) (justify left)))
  (pin "EOL_R_P" output (at 160.02 139.7 180) (effects (font (size 1.27 1.27)) (justify left)))
  (pin "EOL_R_N" output (at 160.02 142.24 180) (effects (font (size 1.27 1.27)) (justify left)))
  (pin "EOL_L_P" output (at 160.02 144.78 180) (effects (font (size 1.27 1.27)) (justify left))))
 (sheet
  (at 97.79 26.67)
  (size 43.18 129.54)
  (exclude_from_sim no)
  (in_bom yes)
  (on_board yes)
  (dnp no)
  (stroke (width 0.1524) (type solid))
  (fill (color 0 0 0 0.0000))
  (property "Sheetname" "ESP32" (at 97.79 25.4 0) (effects (font (size 1.27 1.27)) (justify left bottom)))
  (property "Sheetfile" "mcu.kicad_sch" (at 97.79 156.7946 0) (effects (font (size 1.27 1.27)) (justify left top)))
  (pin "ENC_BP" input (at 140.97 127 0) (effects (font (size 1.27 1.27)) (justify right)))
  (pin "ENC_A" input (at 140.97 121.92 0) (effects (font (size 1.27 1.27)) (justify right)))
  (pin "ENC_B" input (at 140.97 124.46 0) (effects (font (size 1.27 1.27)) (justify right)))
  (pin "USB_P" bidirectional (at 97.79 72.39 180) (effects (font (size 1.27 1.27)) (justify left)))
  (pin "USB_M" bidirectional (at 97.79 74.93 180) (effects (font (size 1.27 1.27)) (justify left)))
  (pin "EOL_L_P" input (at 140.97 144.78 0) (effects (font (size 1.27 1.27)) (justify right)))
  (pin "EOL_L_N" input (at 140.97 147.32 0) (effects (font (size 1.27 1.27)) (justify right)))
  (pin "EOL_R_P" input (at 140.97 139.7 0) (effects (font (size 1.27 1.27)) (justify right)))
  (pin "EOL_R_N" input (at 140.97 142.24 0) (effects (font (size 1.27 1.27)) (justify right)))
  (pin "I2C0_SDA" bidirectional (at 140.97 93.98 0) (effects (font (size 1.27 1.27)) (justify right)))
  (pin "I2C0_SCL" output (at 140.97 96.52 0) (effects (font (size 1.27 1.27)) (justify right)))
  (pin "SPI0_COPI" output (at 140.97 57.15 0) (effects (font (size 1.27 1.27)) (justify right)))
  (pin "DISPLAY_CS" output (at 140.97 52.07 0) (effects (font (size 1.27 1.27)) (justify right)))
  (pin "SPI0_CIPO" input (at 140.97 54.61 0) (effects (font (size 1.27 1.27)) (justify right)))
  (pin "SPI0_SCK" output (at 140.97 59.69 0) (effects (font (size 1.27 1.27)) (justify right)))
  (pin "UART_TX" output (at 140.97 44.45 0) (effects (font (size 1.27 1.27)) (justify right)))
  (pin "UART_RX" input (at 140.97 46.99 0) (effects (font (size 1.27 1.27)) (justify right)))
  (pin "I2C1_SDA" bidirectional (at 140.97 39.37 0) (effects (font (size 1.27 1.27)) (justify right)))
  (pin "I2C1_SCL" output (at 140.97 36.83 0) (effects (font (size 1.27 1.27)) (justify right))))
 (sheet
  (at 219.71 26.67)
  (size 38.1 49.53)
  (exclude_from_sim no)
  (in_bom yes)
  (on_board yes)
  (dnp no)
  (fields_autoplaced yes)
  (stroke (width 0.1524) (type solid))
  (fill (color 0 0 0 0.0000))
  (property "Sheetname" "AUX-CONNECTORS" (at 219.71 25.9584 0) (effects (font (size 1.27 1.27)) (justify left bottom)))
  (property "Sheetfile" "aux-connectors.kicad_sch" (at 219.71 76.7846 0) (effects (font (size 1.27 1.27)) (justify left top)))
  (pin "I2C_SCL" input (at 219.71 36.83 180) (effects (font (size 1.27 1.27)) (justify left)))
  (pin "I2C_SDA" bidirectional (at 219.71 39.37 180) (effects (font (size 1.27 1.27)) (justify left)))
  (pin "UART_TX" input (at 219.71 44.45 180) (effects (font (size 1.27 1.27)) (justify left)))
  (pin "UART_RX" output (at 219.71 46.99 180) (effects (font (size 1.27 1.27)) (justify left)))
  (pin "AYAB_CS" input (at 219.71 52.07 180) (effects (font (size 1.27 1.27)) (justify left)))
  (pin "AYAB_CIPO" output (at 219.71 54.61 180) (effects (font (size 1.27 1.27)) (justify left)))
  (pin "AYAB_SCK" input (at 219.71 59.69 180) (effects (font (size 1.27 1.27)) (justify left)))
  (pin "AYAB_COPI" input (at 219.71 57.15 180) (effects (font (size 1.27 1.27)) (justify left)))
  (pin "AYAB_SCL" input (at 219.71 67.31 180) (effects (font (size 1.27 1.27)) (justify left)))
  (pin "AYAB_SDA" bidirectional (at 219.71 64.77 180) (effects (font (size 1.27 1.27)) (justify left))))
 (sheet_instances
  (path ""
   (page "1")))
 (embedded_fonts no))
